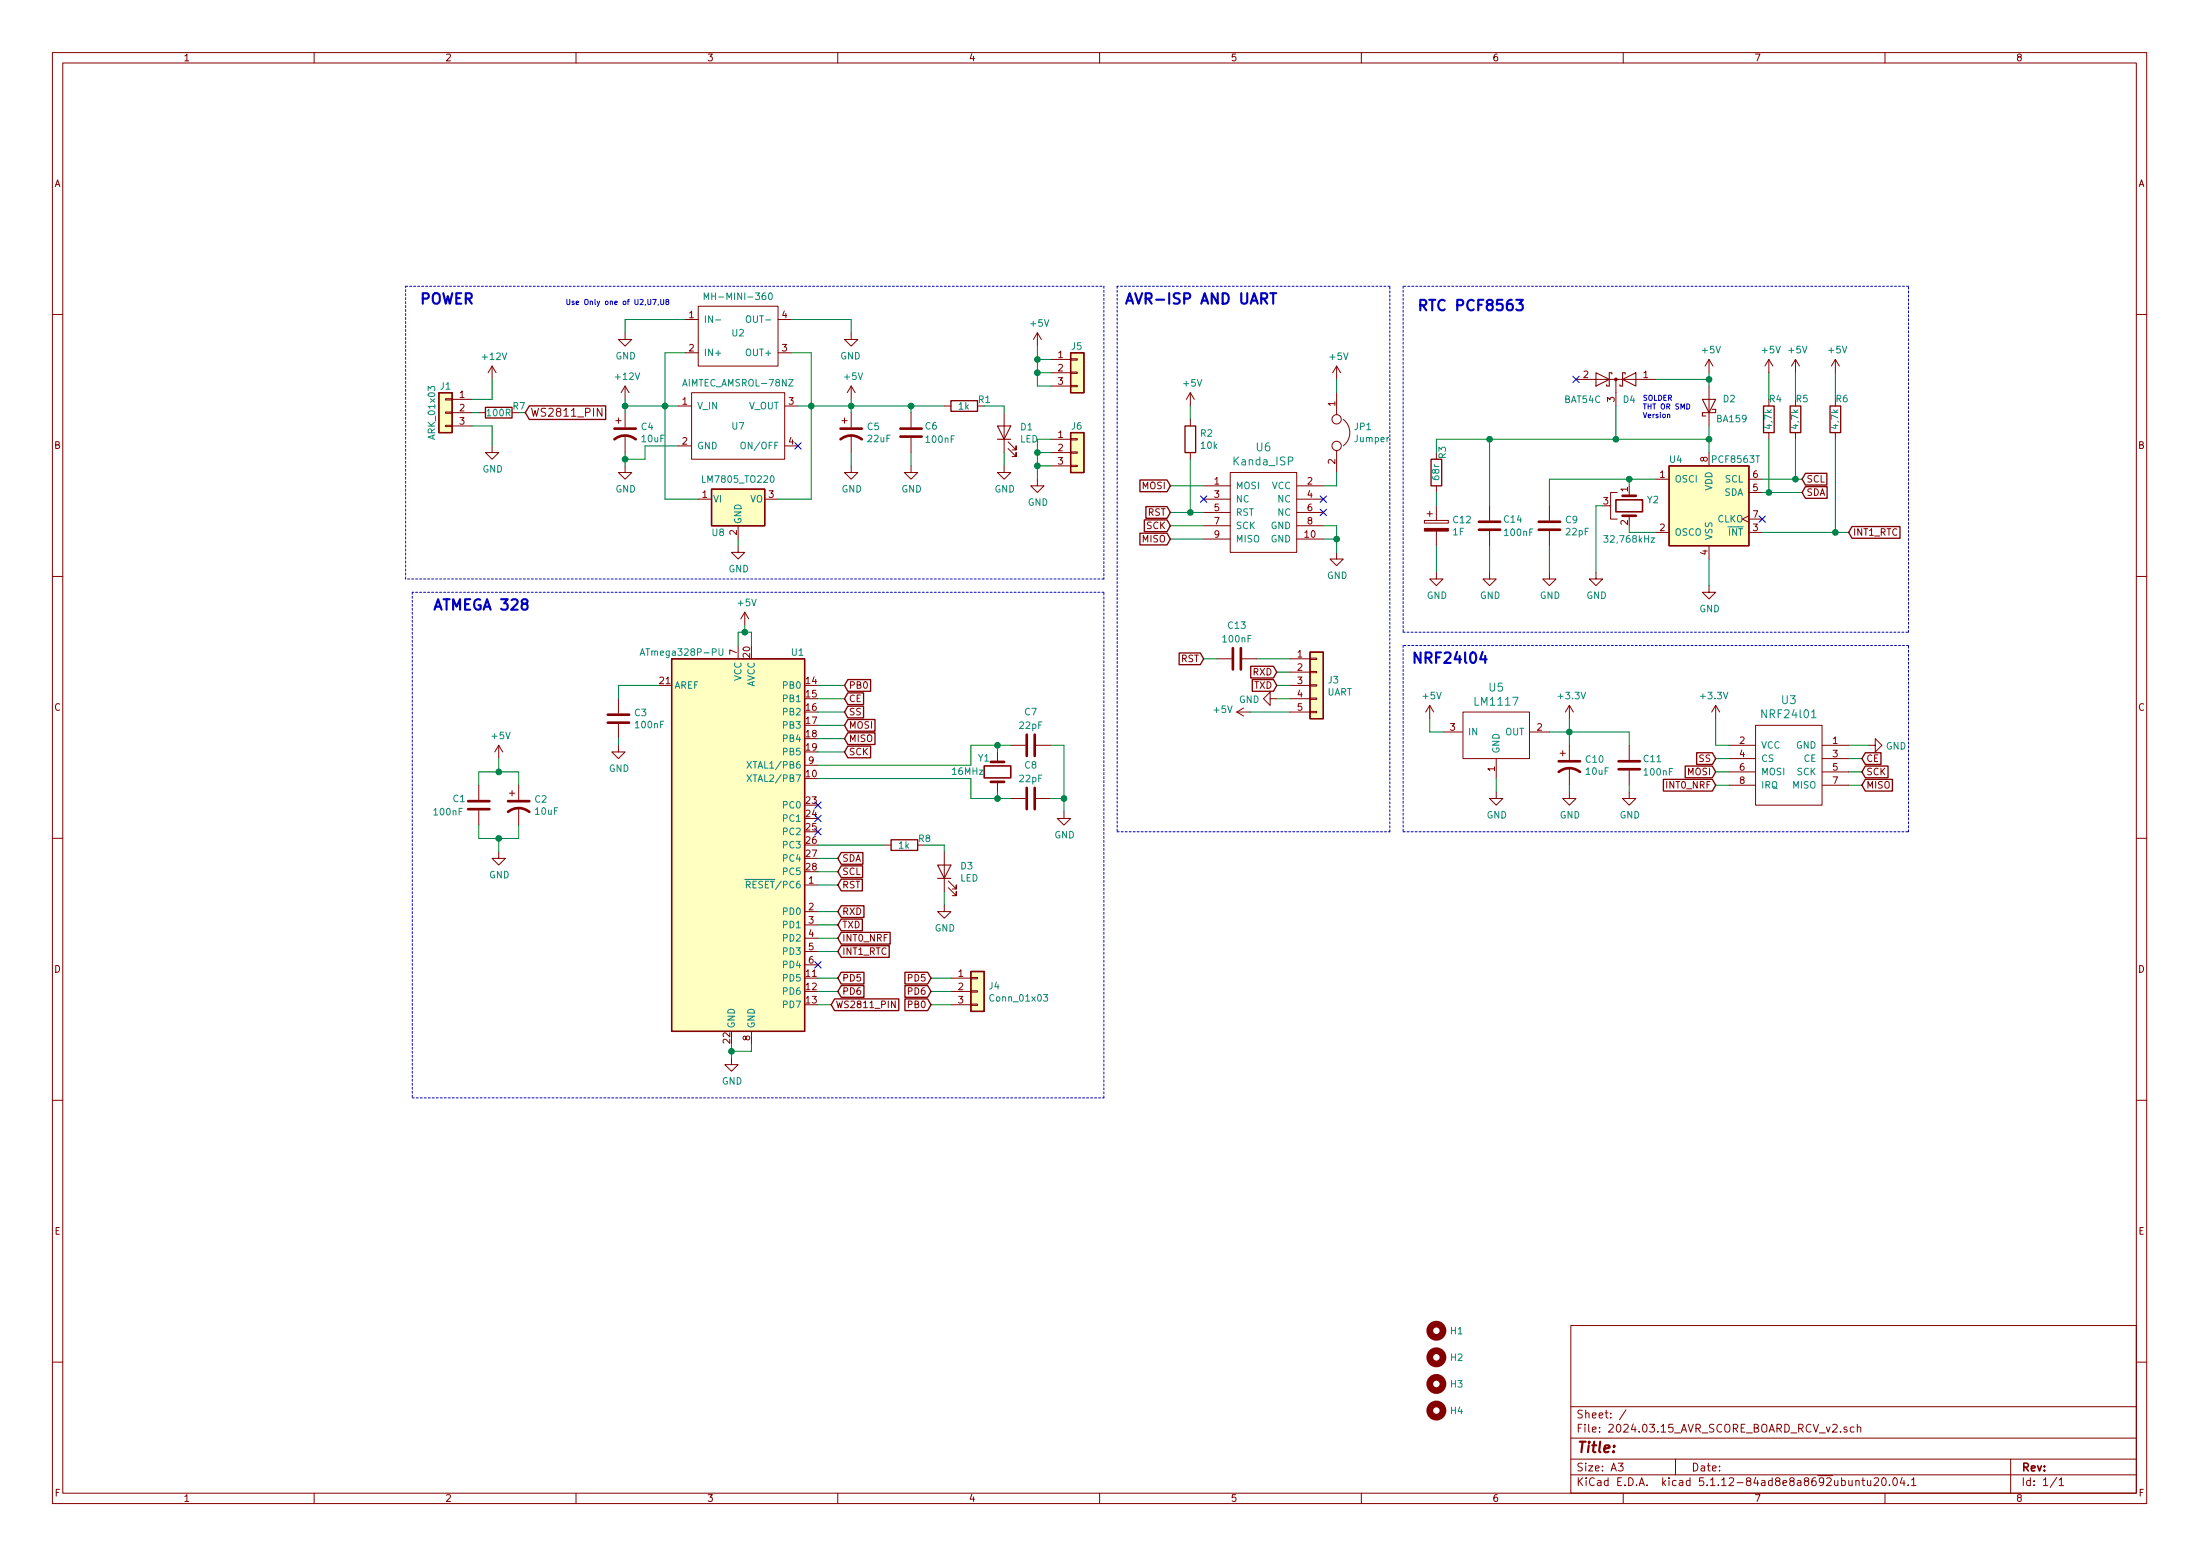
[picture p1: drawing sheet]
EESchema Schematic File Version 4
EELAYER 30 0
EELAYER END
$Descr A3 16535 11693
encoding utf-8
Sheet 1 1
Title ""
Date ""
Rev ""
Comp ""
Comment1 ""
Comment2 ""
Comment3 ""
Comment4 ""
$EndDescr
Text GLabel 6350 5650 2    50   Input ~ 0
SCK
Text GLabel 6350 5550 2    50   Input ~ 0
MISO
Text GLabel 6350 5450 2    50   Input ~ 0
MOSI
Text GLabel 6350 5350 2    50   Input ~ 0
SS
Text GLabel 8800 3950 0    50   Input ~ 0
SCK
Text GLabel 8800 4050 0    50   Input ~ 0
MISO
Text GLabel 8800 3650 0    50   Input ~ 0
MOSI
Text GLabel 8800 3850 0    50   Input ~ 0
RST
Text GLabel 6300 6650 2    50   Input ~ 0
RST
Text GLabel 14000 5800 2    50   Input ~ 0
SCK
Text GLabel 14000 5900 2    50   Input ~ 0
MISO
Text GLabel 12900 5800 0    50   Input ~ 0
MOSI
Text GLabel 12900 5700 0    50   Input ~ 0
SS
Text GLabel 6350 5250 2    50   Input ~ 0
CE
Text GLabel 14000 5700 2    50   Input ~ 0
CE
Text GLabel 6300 6850 2    50   Input ~ 0
RXD
Text GLabel 6300 6950 2    50   Input ~ 0
TXD
Text GLabel 6250 7550 2    50   Input ~ 0
WS2811_PIN
Text Notes 8450 2300 0    79   ~ 16
AVR-ISP AND UART
Text Notes 3150 2300 0    79   ~ 16
POWER
NoConn ~ 13250 3900
Text Notes 10650 2350 0    79   ~ 16
RTC PCF8563
Wire Wire Line
	6350 5350 6150 5350
Wire Wire Line
	6150 5450 6350 5450
Wire Wire Line
	6350 5550 6150 5550
Wire Wire Line
	6150 5650 6350 5650
Wire Wire Line
	8800 3650 9050 3650
Wire Wire Line
	8800 3950 9050 3950
Wire Wire Line
	9050 4050 8800 4050
Wire Wire Line
	8800 3850 8950 3850
Wire Wire Line
	8950 3850 9050 3850
Wire Wire Line
	8950 3050 8950 3150
Wire Wire Line
	12900 5800 13000 5800
Wire Wire Line
	13000 5700 12900 5700
Wire Wire Line
	13900 5900 14000 5900
Wire Wire Line
	14000 5800 13900 5800
Wire Wire Line
	14050 5600 13900 5600
Wire Wire Line
	6350 5250 6150 5250
Wire Wire Line
	14000 5700 13900 5700
Wire Wire Line
	6300 6850 6150 6850
Wire Wire Line
	6150 6950 6300 6950
Wire Wire Line
	6250 7550 6150 7550
Wire Wire Line
	6150 6450 6300 6450
Wire Wire Line
	6300 6550 6150 6550
Wire Wire Line
	6300 6650 6150 6650
Wire Wire Line
	8950 3450 8950 3850
Connection ~ 8950 3850
Wire Notes Line
	8400 2150 8400 6250
Wire Notes Line
	8400 6250 10450 6250
Wire Notes Line
	10450 6250 10450 2150
Wire Notes Line
	10450 2150 8400 2150
Wire Notes Line
	8300 2150 8300 4350
Wire Wire Line
	12850 3200 12850 3300
Wire Wire Line
	12850 3300 12850 3400
Wire Wire Line
	11650 4300 11650 4100
Wire Wire Line
	11650 3600 11650 3800
Wire Wire Line
	13550 3600 13500 3600
Wire Wire Line
	13500 3600 13250 3600
Wire Wire Line
	13250 3700 13300 3700
Wire Wire Line
	13800 4000 13250 4000
Wire Wire Line
	13500 3600 13500 3300
Wire Wire Line
	13300 3300 13300 3700
Connection ~ 13500 3600
Wire Wire Line
	13500 3000 13500 2800
Wire Wire Line
	13300 3000 13300 2800
Connection ~ 12850 3300
Wire Notes Line
	10550 2150 10550 4750
Wire Notes Line
	10550 4750 14350 4750
Wire Notes Line
	14350 4750 14350 2150
Wire Notes Line
	14350 2150 10550 2150
Wire Notes Line
	3100 4450 3100 8250
Wire Notes Line
	3100 8250 8300 8250
Wire Notes Line
	8300 8250 8300 4450
Wire Notes Line
	8300 4450 3100 4450
Wire Notes Line
	10550 4850 10550 6250
Wire Notes Line
	10550 6250 14350 6250
Wire Notes Line
	14350 6250 14350 4850
Wire Notes Line
	14350 4850 10550 4850
Text Notes 11200 5000 2    79   ~ 16
NRF24l04
Text Notes 3250 4600 0    79   ~ 16
ATMEGA 328
Wire Wire Line
	12250 4000 12250 3950
Wire Wire Line
	12250 4000 12450 4000
Wire Wire Line
	11650 3600 12250 3600
Wire Wire Line
	12250 3650 12250 3600
Connection ~ 12250 3600
Wire Wire Line
	12250 3600 12450 3600
$Comp
L Device:CP C12
U 1 1
P 10800 3950
F 0 "C12" H 10918 3996 50  0000 L CNN
F 1 "1F" H 10918 3905 50  0000 L CNN
F 2 "Moje:C(3,5mm)" H 10838 3800 50  0001 C CNN
F 3 "~" H 10800 3950 50  0001 C CNN
	1    10800 3950
	1    0    0    -1  
$EndComp
Wire Wire Line
	10800 4100 10800 4300
Text GLabel 6300 6550 2    50   Input ~ 0
SCL
Text GLabel 6300 6450 2    50   Input ~ 0
SDA
Wire Wire Line
	6300 7150 6150 7150
Text GLabel 13550 3600 2    50   Input ~ 0
SCL
Text GLabel 13550 3700 2    50   Input ~ 0
SDA
Wire Wire Line
	13900 4000 13800 4000
Connection ~ 13800 4000
Wire Wire Line
	13550 3700 13300 3700
Connection ~ 13300 3700
Wire Wire Line
	13800 3300 13800 4000
Wire Wire Line
	12900 5400 12900 5600
Wire Wire Line
	12900 5600 13000 5600
$Comp
L power:GND #PWR0101
U 1 1
P 14050 5600
F 0 "#PWR0101" H 14050 5350 50  0001 C CNN
F 1 "GND" V 14055 5472 50  0000 R CNN
F 2 "" H 14050 5600 50  0001 C CNN
F 3 "" H 14050 5600 50  0001 C CNN
	1    14050 5600
	0    -1   1    0   
$EndComp
$Comp
L MCU_Microchip_ATmega:ATmega328P-PU U1
U 1 1
P 5550 6350
F 0 "U1" H 6050 7800 50  0000 R CNN
F 1 "ATmega328P-PU" H 5450 7800 50  0000 R CNN
F 2 "Package_DIP:DIP-28_W7.62mm_LongPads" H 5550 6350 50  0001 C CIN
F 3 "http://ww1.microchip.com/downloads/en/DeviceDoc/ATmega328_P%20AVR%20MCU%20with%20picoPower%20Technology%20Data%20Sheet%2040001984A.pdf" H 5550 6350 50  0001 C CNN
	1    5550 6350
	1    0    0    -1  
$EndComp
$Comp
L power:GND #PWR0103
U 1 1
P 5500 7950
F 0 "#PWR0103" H 5500 7700 50  0001 C CNN
F 1 "GND" H 5505 7777 50  0000 C CNN
F 2 "" H 5500 7950 50  0001 C CNN
F 3 "" H 5500 7950 50  0001 C CNN
	1    5500 7950
	1    0    0    -1  
$EndComp
Wire Wire Line
	5500 7950 5500 7900
Wire Wire Line
	5500 7900 5650 7900
Wire Wire Line
	5650 7900 5650 7850
Connection ~ 5500 7900
Wire Wire Line
	5500 7900 5500 7850
$Comp
L Device:R R2
U 1 1
P 8950 3300
F 0 "R2" H 9020 3346 50  0000 L CNN
F 1 "10k" H 9020 3255 50  0000 L CNN
F 2 "Moje:R_MY_DIN0204_L3.6mm_D1.6mm_P7.62mm" V 8880 3300 50  0001 C CNN
F 3 "~" H 8950 3300 50  0001 C CNN
	1    8950 3300
	1    0    0    -1  
$EndComp
$Comp
L power:GND #PWR0106
U 1 1
P 10050 4150
F 0 "#PWR0106" H 10050 3900 50  0001 C CNN
F 1 "GND" H 10055 3977 50  0000 C CNN
F 2 "" H 10050 4150 50  0001 C CNN
F 3 "" H 10050 4150 50  0001 C CNN
	1    10050 4150
	1    0    0    -1  
$EndComp
Wire Wire Line
	10050 4050 10050 4150
$Comp
L Timer_RTC:PCF8563T U4
U 1 1
P 12850 3800
F 0 "U4" H 12600 4150 50  0000 C CNN
F 1 "PCF8563T" H 13050 4150 50  0000 C CNN
F 2 "Package_DIP:DIP-8_W7.62mm_LongPads" H 12850 3800 50  0001 C CNN
F 3 "https://assets.nexperia.com/documents/data-sheet/PCF8563.pdf" H 12850 3800 50  0001 C CNN
	1    12850 3800
	1    0    0    -1  
$EndComp
$Comp
L Device:C C9
U 1 1
P 11650 3950
F 0 "C9" H 11765 3996 50  0000 L CNN
F 1 "22pF" H 11765 3905 50  0000 L CNN
F 2 "Moje:C[5,5mm]" H 11688 3800 50  0001 C CNN
F 3 "~" H 11650 3950 50  0001 C CNN
	1    11650 3950
	1    0    0    -1  
$EndComp
$Comp
L power:GND #PWR0107
U 1 1
P 12850 4400
F 0 "#PWR0107" H 12850 4150 50  0001 C CNN
F 1 "GND" H 12855 4227 50  0000 C CNN
F 2 "" H 12850 4400 50  0001 C CNN
F 3 "" H 12850 4400 50  0001 C CNN
	1    12850 4400
	1    0    0    -1  
$EndComp
Wire Wire Line
	12850 4200 12850 4400
$Comp
L power:GND #PWR0108
U 1 1
P 11650 4300
F 0 "#PWR0108" H 11650 4050 50  0001 C CNN
F 1 "GND" H 11655 4127 50  0000 C CNN
F 2 "" H 11650 4300 50  0001 C CNN
F 3 "" H 11650 4300 50  0001 C CNN
	1    11650 4300
	1    0    0    -1  
$EndComp
$Comp
L power:GND #PWR0109
U 1 1
P 10800 4300
F 0 "#PWR0109" H 10800 4050 50  0001 C CNN
F 1 "GND" H 10805 4127 50  0000 C CNN
F 2 "" H 10800 4300 50  0001 C CNN
F 3 "" H 10800 4300 50  0001 C CNN
	1    10800 4300
	1    0    0    -1  
$EndComp
$Comp
L Device:R R3
U 1 1
P 10800 3550
F 0 "R3" V 10750 3400 50  0000 C CNN
F 1 "68r" V 10800 3550 50  0000 C CNN
F 2 "Moje:R_MY_DIN0204_L3.6mm_D1.6mm_P7.62mm" V 10730 3550 50  0001 C CNN
F 3 "~" H 10800 3550 50  0001 C CNN
	1    10800 3550
	-1   0    0    1   
$EndComp
$Comp
L Device:R R6
U 1 1
P 13800 3150
F 0 "R6" H 13750 3000 50  0000 C CNN
F 1 "4,7k" V 13800 3150 50  0000 C CNN
F 2 "Moje:R_MY_DIN0204_L3.6mm_D1.6mm_P7.62mm" V 13730 3150 50  0001 C CNN
F 3 "~" H 13800 3150 50  0001 C CNN
	1    13800 3150
	-1   0    0    1   
$EndComp
Wire Wire Line
	13800 2800 13800 3000
$Comp
L Device:R R5
U 1 1
P 13500 3150
F 0 "R5" H 13450 3000 50  0000 C CNN
F 1 "4,7k" V 13500 3150 50  0000 C CNN
F 2 "Moje:R_MY_DIN0204_L3.6mm_D1.6mm_P7.62mm" V 13430 3150 50  0001 C CNN
F 3 "~" H 13500 3150 50  0001 C CNN
	1    13500 3150
	-1   0    0    1   
$EndComp
$Comp
L Device:R R4
U 1 1
P 13300 3150
F 0 "R4" H 13250 3000 50  0000 C CNN
F 1 "4,7k" V 13300 3150 50  0000 C CNN
F 2 "Moje:R_MY_DIN0204_L3.6mm_D1.6mm_P7.62mm" V 13230 3150 50  0001 C CNN
F 3 "~" H 13300 3150 50  0001 C CNN
	1    13300 3150
	-1   0    0    1   
$EndComp
Wire Wire Line
	12850 2800 12850 2850
$Comp
L Device:D_Schottky D2
U 1 1
P 12850 3050
F 0 "D2" V 12900 2950 50  0000 R CNN
F 1 "BA159" V 12750 3000 50  0000 R CNN
F 2 "Diode_THT:D_A-405_P7.62mm_Horizontal" H 12850 3050 50  0001 C CNN
F 3 "~" H 12850 3050 50  0001 C CNN
	1    12850 3050
	0    -1   -1   0   
$EndComp
$Comp
L Device:Crystal Y1
U 1 1
P 7500 5800
F 0 "Y1" V 7600 5950 50  0000 R CNN
F 1 "16MHz" V 7500 6150 50  0000 R CNN
F 2 "Crystal:Crystal_HC49-U_Vertical" H 7500 5800 50  0001 C CNN
F 3 "~" H 7500 5800 50  0001 C CNN
	1    7500 5800
	0    -1   -1   0   
$EndComp
$Comp
L Device:C C7
U 1 1
P 7750 5600
F 0 "C7" V 7498 5600 50  0000 C CNN
F 1 "22pF" V 7600 5600 50  0000 C CNN
F 2 "Moje:C[5,5mm]" H 7788 5450 50  0001 C CNN
F 3 "~" H 7750 5600 50  0001 C CNN
	1    7750 5600
	0    1    1    0   
$EndComp
Wire Wire Line
	6150 5750 7300 5750
Wire Wire Line
	7300 5750 7300 5600
Wire Wire Line
	7300 5600 7500 5600
Wire Wire Line
	7500 5600 7500 5650
Wire Wire Line
	6150 5850 7300 5850
Wire Wire Line
	7300 5850 7300 6000
Wire Wire Line
	7300 6000 7500 6000
Wire Wire Line
	7500 6000 7500 5950
$Comp
L Device:C C8
U 1 1
P 7750 6000
F 0 "C8" V 7498 6000 50  0000 C CNN
F 1 "22pF" V 7600 6000 50  0000 C CNN
F 2 "Moje:C[5,5mm]" H 7788 5850 50  0001 C CNN
F 3 "~" H 7750 6000 50  0001 C CNN
	1    7750 6000
	0    1    1    0   
$EndComp
Wire Wire Line
	7600 6000 7500 6000
Connection ~ 7500 6000
Wire Wire Line
	7600 5600 7500 5600
Connection ~ 7500 5600
$Comp
L power:GND #PWR0114
U 1 1
P 8000 6100
F 0 "#PWR0114" H 8000 5850 50  0001 C CNN
F 1 "GND" H 8005 5927 50  0000 C CNN
F 2 "" H 8000 6100 50  0001 C CNN
F 3 "" H 8000 6100 50  0001 C CNN
	1    8000 6100
	1    0    0    -1  
$EndComp
Wire Wire Line
	8000 6100 8000 6000
Wire Wire Line
	8000 5600 7900 5600
Wire Wire Line
	7900 6000 8000 6000
Connection ~ 8000 6000
Wire Wire Line
	8000 6000 8000 5600
Text GLabel 12900 5900 0    50   Input ~ 0
INT0_NRF
Wire Wire Line
	12900 5900 13000 5900
Text GLabel 6300 7050 2    50   Input ~ 0
INT0_NRF
Wire Wire Line
	6300 7050 6150 7050
Text GLabel 6300 7150 2    50   Input ~ 0
INT1_RTC
Text GLabel 13900 4000 2    50   Input ~ 0
INT1_RTC
Wire Wire Line
	5600 4700 5600 4750
Wire Wire Line
	5600 4750 5550 4750
Wire Wire Line
	5550 4750 5550 4850
Wire Wire Line
	5600 4750 5650 4750
Wire Wire Line
	5650 4750 5650 4850
Connection ~ 5600 4750
$Comp
L Device:C C3
U 1 1
P 4650 5400
F 0 "C3" H 4765 5446 50  0000 L CNN
F 1 "100nF" H 4765 5355 50  0000 L CNN
F 2 "Moje:C[5,5mm]" H 4688 5250 50  0001 C CNN
F 3 "~" H 4650 5400 50  0001 C CNN
	1    4650 5400
	1    0    0    -1  
$EndComp
Wire Wire Line
	4650 5250 4650 5150
Wire Wire Line
	4650 5150 4950 5150
$Comp
L power:GND #PWR0116
U 1 1
P 4650 5600
F 0 "#PWR0116" H 4650 5350 50  0001 C CNN
F 1 "GND" H 4655 5427 50  0000 C CNN
F 2 "" H 4650 5600 50  0001 C CNN
F 3 "" H 4650 5600 50  0001 C CNN
	1    4650 5600
	1    0    0    -1  
$EndComp
Wire Wire Line
	4650 5600 4650 5550
$Comp
L Device:CP1 C2
U 1 1
P 3900 6050
F 0 "C2" H 4015 6096 50  0000 L CNN
F 1 "10uF" H 4015 6005 50  0000 L CNN
F 2 "Moje:C(2,5mm)" H 3900 6050 50  0001 C CNN
F 3 "~" H 3900 6050 50  0001 C CNN
	1    3900 6050
	1    0    0    -1  
$EndComp
$Comp
L Device:C C1
U 1 1
P 3600 6050
F 0 "C1" H 3400 6100 50  0000 L CNN
F 1 "100nF" H 3250 6000 50  0000 L CNN
F 2 "Moje:C[5,5mm]" H 3638 5900 50  0001 C CNN
F 3 "~" H 3600 6050 50  0001 C CNN
	1    3600 6050
	1    0    0    -1  
$EndComp
$Comp
L power:GND #PWR0117
U 1 1
P 3750 6400
F 0 "#PWR0117" H 3750 6150 50  0001 C CNN
F 1 "GND" H 3755 6227 50  0000 C CNN
F 2 "" H 3750 6400 50  0001 C CNN
F 3 "" H 3750 6400 50  0001 C CNN
	1    3750 6400
	1    0    0    -1  
$EndComp
Wire Wire Line
	3600 6200 3600 6300
Wire Wire Line
	3600 6300 3750 6300
Wire Wire Line
	3900 6300 3900 6200
Wire Wire Line
	3750 6400 3750 6300
Connection ~ 3750 6300
Wire Wire Line
	3750 6300 3900 6300
Wire Wire Line
	3750 5700 3750 5800
Wire Wire Line
	3750 5800 3600 5800
Wire Wire Line
	3600 5800 3600 5900
Wire Wire Line
	3750 5800 3900 5800
Wire Wire Line
	3900 5800 3900 5900
Connection ~ 3750 5800
$Comp
L Moje:AIMTEC_AMSROL-78NZ U7
U 1 1
P 5550 3200
F 0 "U7" H 5550 3200 50  0000 C CNN
F 1 "AIMTEC_AMSROL-78NZ" H 5550 3524 50  0000 C CNN
F 2 "Moje:AMSROL-78NZ" H 5800 3350 50  0001 C CNN
F 3 "" H 5800 3350 50  0001 C CNN
	1    5550 3200
	1    0    0    -1  
$EndComp
$Comp
L power:+12V #PWR0121
U 1 1
P 4700 3000
F 0 "#PWR0121" H 4700 2850 50  0001 C CNN
F 1 "+12V" H 4715 3173 50  0000 C CNN
F 2 "" H 4700 3000 50  0001 C CNN
F 3 "" H 4700 3000 50  0001 C CNN
	1    4700 3000
	1    0    0    -1  
$EndComp
$Comp
L Device:CP1 C4
U 1 1
P 4700 3250
F 0 "C4" H 4815 3296 50  0000 L CNN
F 1 "10uF" H 4815 3205 50  0000 L CNN
F 2 "Moje:C(2,5mm)" H 4700 3250 50  0001 C CNN
F 3 "~" H 4700 3250 50  0001 C CNN
	1    4700 3250
	1    0    0    -1  
$EndComp
Wire Wire Line
	4700 3000 4700 3050
Wire Wire Line
	4700 3050 5000 3050
Wire Wire Line
	5000 3050 5100 3050
Connection ~ 4700 3050
Wire Wire Line
	4700 3050 4700 3100
$Comp
L power:GND #PWR0122
U 1 1
P 4700 3500
F 0 "#PWR0122" H 4700 3250 50  0001 C CNN
F 1 "GND" H 4705 3327 50  0000 C CNN
F 2 "" H 4700 3500 50  0001 C CNN
F 3 "" H 4700 3500 50  0001 C CNN
	1    4700 3500
	1    0    0    -1  
$EndComp
Wire Wire Line
	4700 3500 4700 3450
Wire Wire Line
	4700 3450 4850 3450
Wire Wire Line
	4850 3350 5100 3350
Connection ~ 4700 3450
Wire Wire Line
	4700 3450 4700 3400
Wire Wire Line
	6400 3050 6100 3050
Wire Wire Line
	6100 3050 6000 3050
$Comp
L Device:CP1 C5
U 1 1
P 6400 3250
F 0 "C5" H 6515 3296 50  0000 L CNN
F 1 "22uF" H 6515 3205 50  0000 L CNN
F 2 "Moje:C(2,5mm)" H 6400 3250 50  0001 C CNN
F 3 "~" H 6400 3250 50  0001 C CNN
	1    6400 3250
	1    0    0    -1  
$EndComp
$Comp
L power:GND #PWR0123
U 1 1
P 6400 3500
F 0 "#PWR0123" H 6400 3250 50  0001 C CNN
F 1 "GND" H 6405 3327 50  0000 C CNN
F 2 "" H 6400 3500 50  0001 C CNN
F 3 "" H 6400 3500 50  0001 C CNN
	1    6400 3500
	1    0    0    -1  
$EndComp
Wire Wire Line
	6400 3500 6400 3400
Wire Wire Line
	6400 3100 6400 3050
Wire Wire Line
	6400 3000 6400 3050
Connection ~ 6400 3050
NoConn ~ 6000 3350
$Comp
L Device:C C6
U 1 1
P 6850 3250
F 0 "C6" H 6950 3300 50  0000 L CNN
F 1 "100nF" H 6950 3200 50  0000 L CNN
F 2 "Moje:C[5,5mm]" H 6888 3100 50  0001 C CNN
F 3 "~" H 6850 3250 50  0001 C CNN
	1    6850 3250
	1    0    0    -1  
$EndComp
Wire Wire Line
	6850 3100 6850 3050
Wire Wire Line
	6850 3050 6400 3050
$Comp
L power:GND #PWR0125
U 1 1
P 6850 3500
F 0 "#PWR0125" H 6850 3250 50  0001 C CNN
F 1 "GND" H 6855 3327 50  0000 C CNN
F 2 "" H 6850 3500 50  0001 C CNN
F 3 "" H 6850 3500 50  0001 C CNN
	1    6850 3500
	1    0    0    -1  
$EndComp
Wire Wire Line
	6850 3500 6850 3400
$Comp
L Device:LED D1
U 1 1
P 7550 3250
F 0 "D1" V 7589 3133 50  0000 R CNN
F 1 "LED" V 7498 3133 50  0000 R CNN
F 2 "LED_THT:LED_D3.0mm" H 7550 3250 50  0001 C CNN
F 3 "~" H 7550 3250 50  0001 C CNN
	1    7550 3250
	0    -1   -1   0   
$EndComp
$Comp
L power:GND #PWR0126
U 1 1
P 7550 3500
F 0 "#PWR0126" H 7550 3250 50  0001 C CNN
F 1 "GND" H 7555 3327 50  0000 C CNN
F 2 "" H 7550 3500 50  0001 C CNN
F 3 "" H 7550 3500 50  0001 C CNN
	1    7550 3500
	1    0    0    -1  
$EndComp
Wire Wire Line
	7550 3500 7550 3400
$Comp
L Device:R R1
U 1 1
P 7250 3050
F 0 "R1" V 7200 3150 50  0000 L CNN
F 1 "1k" V 7250 3000 50  0000 L CNN
F 2 "Moje:R_MY_DIN0204_L3.6mm_D1.6mm_P7.62mm" V 7180 3050 50  0001 C CNN
F 3 "~" H 7250 3050 50  0001 C CNN
	1    7250 3050
	0    1    1    0   
$EndComp
Wire Wire Line
	7100 3050 6850 3050
Connection ~ 6850 3050
Wire Wire Line
	7400 3050 7550 3050
Wire Wire Line
	7550 3050 7550 3100
$Comp
L Connector_Generic:Conn_01x05 J3
U 1 1
P 9900 5150
F 0 "J3" H 9980 5192 50  0000 L CNN
F 1 "UART" H 9980 5101 50  0000 L CNN
F 2 "Moje:conn_5" H 9900 5150 50  0001 C CNN
F 3 "~" H 9900 5150 50  0001 C CNN
	1    9900 5150
	1    0    0    -1  
$EndComp
Text GLabel 9600 5050 0    50   Input ~ 0
RXD
Text GLabel 9600 5150 0    50   Input ~ 0
TXD
Text GLabel 9050 4950 0    50   Input ~ 0
RST
Wire Wire Line
	9600 5150 9700 5150
Wire Wire Line
	9700 5050 9600 5050
Wire Wire Line
	9700 4950 9450 4950
$Comp
L power:GND #PWR0127
U 1 1
P 9600 5250
F 0 "#PWR0127" H 9600 5000 50  0001 C CNN
F 1 "GND" V 9605 5122 50  0000 R CNN
F 2 "" H 9600 5250 50  0001 C CNN
F 3 "" H 9600 5250 50  0001 C CNN
	1    9600 5250
	0    1    1    0   
$EndComp
Wire Wire Line
	9600 5250 9700 5250
Wire Wire Line
	9400 5350 9700 5350
$Comp
L Device:Crystal_GND3 Y2
U 1 1
P 12250 3800
F 0 "Y2" V 12204 3931 50  0000 L CNN
F 1 "32,768kHz" V 12500 3600 50  0000 L CNN
F 2 "Crystal:Crystal_DS10_D1.0mm_L4.3mm_Horizontal_1EP_style2" H 12250 3800 50  0001 C CNN
F 3 "~" H 12250 3800 50  0001 C CNN
	1    12250 3800
	0    1    1    0   
$EndComp
$Comp
L power:GND #PWR0129
U 1 1
P 12000 4300
F 0 "#PWR0129" H 12000 4050 50  0001 C CNN
F 1 "GND" H 12005 4127 50  0000 C CNN
F 2 "" H 12000 4300 50  0001 C CNN
F 3 "" H 12000 4300 50  0001 C CNN
	1    12000 4300
	1    0    0    -1  
$EndComp
Wire Wire Line
	12000 4300 12000 3800
Wire Wire Line
	12000 3800 12050 3800
$Comp
L Connector_Generic:Conn_01x03 J4
U 1 1
P 7350 7450
F 0 "J4" H 7430 7492 50  0000 L CNN
F 1 "Conn_01x03" H 7430 7401 50  0000 L CNN
F 2 "Moje:conn_3" H 7350 7450 50  0001 C CNN
F 3 "~" H 7350 7450 50  0001 C CNN
	1    7350 7450
	1    0    0    -1  
$EndComp
Text GLabel 6300 7350 2    50   Input ~ 0
PD5
Text GLabel 6300 7450 2    50   Input ~ 0
PD6
Wire Wire Line
	6150 7450 6300 7450
Wire Wire Line
	6300 7350 6150 7350
Text GLabel 7000 7350 0    50   Input ~ 0
PD5
Text GLabel 7000 7450 0    50   Input ~ 0
PD6
Wire Wire Line
	7150 7450 7000 7450
Wire Wire Line
	7000 7350 7150 7350
Text GLabel 6350 5150 2    50   Input ~ 0
PB0
Wire Wire Line
	6350 5150 6150 5150
Text GLabel 7000 7550 0    50   Input ~ 0
PB0
Wire Wire Line
	7000 7550 7150 7550
NoConn ~ 6150 7250
$Comp
L Connector_Generic:Conn_01x03 J5
U 1 1
P 8100 2800
F 0 "J5" H 8050 3000 50  0000 L CNN
F 1 "Conn_01x03" H 8180 2751 50  0001 L CNN
F 2 "Moje:conn_3" H 8100 2800 50  0001 C CNN
F 3 "~" H 8100 2800 50  0001 C CNN
	1    8100 2800
	1    0    0    -1  
$EndComp
Wire Wire Line
	7800 2600 7800 2700
Wire Wire Line
	7800 2900 7900 2900
Wire Wire Line
	7900 2800 7800 2800
Connection ~ 7800 2800
Wire Wire Line
	7800 2800 7800 2900
Wire Wire Line
	7900 2700 7800 2700
Connection ~ 7800 2700
Wire Wire Line
	7800 2700 7800 2800
$Comp
L Connector_Generic:Conn_01x03 J6
U 1 1
P 8100 3400
F 0 "J6" H 8050 3600 50  0000 L CNN
F 1 "Conn_01x03" H 8180 3351 50  0001 L CNN
F 2 "Moje:conn_3" H 8100 3400 50  0001 C CNN
F 3 "~" H 8100 3400 50  0001 C CNN
	1    8100 3400
	1    0    0    -1  
$EndComp
Wire Wire Line
	7800 3500 7900 3500
Wire Wire Line
	7900 3400 7800 3400
Connection ~ 7800 3400
Wire Wire Line
	7800 3400 7800 3500
Wire Wire Line
	7900 3300 7800 3300
Wire Wire Line
	7800 3300 7800 3400
$Comp
L power:GND #PWR0131
U 1 1
P 7800 3600
F 0 "#PWR0131" H 7800 3350 50  0001 C CNN
F 1 "GND" H 7805 3427 50  0000 C CNN
F 2 "" H 7800 3600 50  0001 C CNN
F 3 "" H 7800 3600 50  0001 C CNN
	1    7800 3600
	1    0    0    -1  
$EndComp
Wire Wire Line
	7800 3600 7800 3500
Connection ~ 7800 3500
$Comp
L Device:Jumper JP1
U 1 1
P 10050 3250
F 0 "JP1" V 10004 3377 50  0000 L CNN
F 1 "Jumper" V 10095 3377 50  0000 L CNN
F 2 "Jumper:SolderJumper-2_P1.3mm_Open_Pad1.0x1.5mm" H 10050 3250 50  0001 C CNN
F 3 "~" H 10050 3250 50  0001 C CNN
	1    10050 3250
	0    1    1    0   
$EndComp
Wire Wire Line
	10050 2850 10050 2950
Wire Wire Line
	10050 3550 10050 3650
$Comp
L Moje:Kanda_ISP U6
U 1 1
P 9500 3850
F 0 "U6" H 9500 3363 60  0000 C CNN
F 1 "Kanda_ISP" H 9500 3469 60  0000 C CNN
F 2 "" H 9550 4000 60  0000 C CNN
F 3 "" H 9550 4000 60  0000 C CNN
	1    9500 3850
	-1   0    0    1   
$EndComp
NoConn ~ 9050 3750
NoConn ~ 9950 3750
NoConn ~ 9950 3850
Wire Wire Line
	9950 3650 10050 3650
Wire Wire Line
	10050 4050 9950 4050
Wire Wire Line
	10050 4050 10050 3950
Wire Wire Line
	10050 3950 9950 3950
Connection ~ 10050 4050
NoConn ~ 6150 6050
NoConn ~ 6150 6150
NoConn ~ 6150 6250
$Comp
L power:+5V #PWR0104
U 1 1
P 6400 3000
F 0 "#PWR0104" H 6400 2850 50  0001 C CNN
F 1 "+5V" H 6415 3173 50  0000 C CNN
F 2 "" H 6400 3000 50  0001 C CNN
F 3 "" H 6400 3000 50  0001 C CNN
	1    6400 3000
	1    0    0    -1  
$EndComp
$Comp
L power:+5V #PWR0105
U 1 1
P 7800 2600
F 0 "#PWR0105" H 7800 2450 50  0001 C CNN
F 1 "+5V" H 7815 2773 50  0000 C CNN
F 2 "" H 7800 2600 50  0001 C CNN
F 3 "" H 7800 2600 50  0001 C CNN
	1    7800 2600
	1    0    0    -1  
$EndComp
$Comp
L power:+5V #PWR0110
U 1 1
P 8950 3050
F 0 "#PWR0110" H 8950 2900 50  0001 C CNN
F 1 "+5V" H 8965 3223 50  0000 C CNN
F 2 "" H 8950 3050 50  0001 C CNN
F 3 "" H 8950 3050 50  0001 C CNN
	1    8950 3050
	1    0    0    -1  
$EndComp
$Comp
L power:+5V #PWR0111
U 1 1
P 10050 2850
F 0 "#PWR0111" H 10050 2700 50  0001 C CNN
F 1 "+5V" H 10065 3023 50  0000 C CNN
F 2 "" H 10050 2850 50  0001 C CNN
F 3 "" H 10050 2850 50  0001 C CNN
	1    10050 2850
	1    0    0    -1  
$EndComp
$Comp
L power:+5V #PWR0112
U 1 1
P 12850 2800
F 0 "#PWR0112" H 12850 2650 50  0001 C CNN
F 1 "+5V" H 12865 2973 50  0000 C CNN
F 2 "" H 12850 2800 50  0001 C CNN
F 3 "" H 12850 2800 50  0001 C CNN
	1    12850 2800
	1    0    0    -1  
$EndComp
$Comp
L power:+5V #PWR0113
U 1 1
P 13300 2800
F 0 "#PWR0113" H 13300 2650 50  0001 C CNN
F 1 "+5V" H 13315 2973 50  0000 C CNN
F 2 "" H 13300 2800 50  0001 C CNN
F 3 "" H 13300 2800 50  0001 C CNN
	1    13300 2800
	1    0    0    -1  
$EndComp
$Comp
L power:+5V #PWR0115
U 1 1
P 13500 2800
F 0 "#PWR0115" H 13500 2650 50  0001 C CNN
F 1 "+5V" H 13515 2973 50  0000 C CNN
F 2 "" H 13500 2800 50  0001 C CNN
F 3 "" H 13500 2800 50  0001 C CNN
	1    13500 2800
	1    0    0    -1  
$EndComp
$Comp
L power:+5V #PWR0118
U 1 1
P 13800 2800
F 0 "#PWR0118" H 13800 2650 50  0001 C CNN
F 1 "+5V" H 13815 2973 50  0000 C CNN
F 2 "" H 13800 2800 50  0001 C CNN
F 3 "" H 13800 2800 50  0001 C CNN
	1    13800 2800
	1    0    0    -1  
$EndComp
$Comp
L power:+5V #PWR0124
U 1 1
P 9400 5350
F 0 "#PWR0124" H 9400 5200 50  0001 C CNN
F 1 "+5V" V 9415 5478 50  0000 L CNN
F 2 "" H 9400 5350 50  0001 C CNN
F 3 "" H 9400 5350 50  0001 C CNN
	1    9400 5350
	0    -1   -1   0   
$EndComp
$Comp
L power:+5V #PWR0128
U 1 1
P 3750 5700
F 0 "#PWR0128" H 3750 5550 50  0001 C CNN
F 1 "+5V" H 3765 5873 50  0000 C CNN
F 2 "" H 3750 5700 50  0001 C CNN
F 3 "" H 3750 5700 50  0001 C CNN
	1    3750 5700
	1    0    0    -1  
$EndComp
$Comp
L power:+5V #PWR0130
U 1 1
P 5600 4700
F 0 "#PWR0130" H 5600 4550 50  0001 C CNN
F 1 "+5V" H 5615 4873 50  0000 C CNN
F 2 "" H 5600 4700 50  0001 C CNN
F 3 "" H 5600 4700 50  0001 C CNN
	1    5600 4700
	1    0    0    -1  
$EndComp
$Comp
L Moje:LM1117 U5
U 1 1
P 11250 5500
F 0 "U5" H 11250 5837 60  0000 C CNN
F 1 "LM1117" H 11250 5731 60  0000 C CNN
F 2 "Moje:TO263_MY" H 11250 4800 60  0001 C CNN
F 3 "" H 11250 4800 60  0001 C CNN
	1    11250 5500
	1    0    0    -1  
$EndComp
$Comp
L power:+5V #PWR0132
U 1 1
P 10750 5400
F 0 "#PWR0132" H 10750 5250 50  0001 C CNN
F 1 "+5V" H 10765 5573 50  0000 C CNN
F 2 "" H 10750 5400 50  0001 C CNN
F 3 "" H 10750 5400 50  0001 C CNN
	1    10750 5400
	1    0    0    -1  
$EndComp
$Comp
L Device:CP1 C10
U 1 1
P 11800 5750
F 0 "C10" H 11915 5796 50  0000 L CNN
F 1 "10uF" H 11915 5705 50  0000 L CNN
F 2 "Moje:C(2,5mm)" H 11800 5750 50  0001 C CNN
F 3 "~" H 11800 5750 50  0001 C CNN
	1    11800 5750
	1    0    0    -1  
$EndComp
Wire Wire Line
	10750 5400 10750 5500
Wire Wire Line
	10750 5500 10850 5500
$Comp
L power:GND #PWR0133
U 1 1
P 11250 5950
F 0 "#PWR0133" H 11250 5700 50  0001 C CNN
F 1 "GND" H 11255 5777 50  0000 C CNN
F 2 "" H 11250 5950 50  0001 C CNN
F 3 "" H 11250 5950 50  0001 C CNN
	1    11250 5950
	1    0    0    -1  
$EndComp
Wire Wire Line
	11250 5950 11250 5850
$Comp
L power:GND #PWR0134
U 1 1
P 11800 5950
F 0 "#PWR0134" H 11800 5700 50  0001 C CNN
F 1 "GND" H 11805 5777 50  0000 C CNN
F 2 "" H 11800 5950 50  0001 C CNN
F 3 "" H 11800 5950 50  0001 C CNN
	1    11800 5950
	1    0    0    -1  
$EndComp
Wire Wire Line
	11800 5950 11800 5900
Wire Wire Line
	11800 5600 11800 5500
Wire Wire Line
	11800 5500 11650 5500
$Comp
L power:+3.3V #PWR0135
U 1 1
P 11800 5400
F 0 "#PWR0135" H 11800 5250 50  0001 C CNN
F 1 "+3.3V" H 11815 5573 50  0000 C CNN
F 2 "" H 11800 5400 50  0001 C CNN
F 3 "" H 11800 5400 50  0001 C CNN
	1    11800 5400
	1    0    0    -1  
$EndComp
Wire Wire Line
	11800 5400 11800 5500
Connection ~ 11800 5500
$Comp
L Device:C C11
U 1 1
P 12250 5750
F 0 "C11" H 12350 5800 50  0000 L CNN
F 1 "100nF" H 12350 5700 50  0000 L CNN
F 2 "Moje:C[5,5mm]" H 12288 5600 50  0001 C CNN
F 3 "~" H 12250 5750 50  0001 C CNN
	1    12250 5750
	1    0    0    -1  
$EndComp
$Comp
L power:GND #PWR0136
U 1 1
P 12250 5950
F 0 "#PWR0136" H 12250 5700 50  0001 C CNN
F 1 "GND" H 12255 5777 50  0000 C CNN
F 2 "" H 12250 5950 50  0001 C CNN
F 3 "" H 12250 5950 50  0001 C CNN
	1    12250 5950
	1    0    0    -1  
$EndComp
Wire Wire Line
	12250 5950 12250 5900
Wire Wire Line
	12250 5600 12250 5500
Wire Wire Line
	12250 5500 11800 5500
$Comp
L Device:LED D3
U 1 1
P 7100 6550
F 0 "D3" V 7139 6433 50  0000 R CNN
F 1 "LED" V 7048 6433 50  0000 R CNN
F 2 "LED_THT:LED_D3.0mm" H 7100 6550 50  0001 C CNN
F 3 "~" H 7100 6550 50  0001 C CNN
	1    7100 6550
	0    -1   -1   0   
$EndComp
$Comp
L power:GND #PWR0137
U 1 1
P 7100 6800
F 0 "#PWR0137" H 7100 6550 50  0001 C CNN
F 1 "GND" H 7105 6627 50  0000 C CNN
F 2 "" H 7100 6800 50  0001 C CNN
F 3 "" H 7100 6800 50  0001 C CNN
	1    7100 6800
	1    0    0    -1  
$EndComp
Wire Wire Line
	7100 6800 7100 6700
$Comp
L Device:R R8
U 1 1
P 6800 6350
F 0 "R8" V 6750 6450 50  0000 L CNN
F 1 "1k" V 6800 6300 50  0000 L CNN
F 2 "Moje:R_MY_DIN0204_L3.6mm_D1.6mm_P7.62mm" V 6730 6350 50  0001 C CNN
F 3 "~" H 6800 6350 50  0001 C CNN
	1    6800 6350
	0    1    1    0   
$EndComp
Wire Wire Line
	6950 6350 7100 6350
Wire Wire Line
	7100 6350 7100 6400
Wire Wire Line
	6150 6350 6650 6350
Wire Notes Line
	8300 4350 3050 4350
Wire Notes Line
	3050 4350 3050 2150
Wire Notes Line
	3050 2150 8300 2150
Wire Wire Line
	3900 3100 3950 3100
$Comp
L Device:R R7
U 1 1
P 3750 3100
F 0 "R7" V 3700 3200 50  0000 L CNN
F 1 "100R" V 3750 3000 50  0000 L CNN
F 2 "Moje:R_MY_DIN0204_L3.6mm_D1.6mm_P7.62mm" V 3680 3100 50  0001 C CNN
F 3 "~" H 3750 3100 50  0001 C CNN
	1    3750 3100
	0    1    1    0   
$EndComp
$Comp
L power:GND #PWR0120
U 1 1
P 3700 3350
F 0 "#PWR0120" H 3700 3100 50  0001 C CNN
F 1 "GND" H 3705 3177 50  0000 C CNN
F 2 "" H 3700 3350 50  0001 C CNN
F 3 "" H 3700 3350 50  0001 C CNN
	1    3700 3350
	1    0    0    -1  
$EndComp
Wire Wire Line
	3700 3000 3550 3000
Wire Wire Line
	3700 2850 3700 3000
$Comp
L power:+12V #PWR0119
U 1 1
P 3700 2850
F 0 "#PWR0119" H 3700 2700 50  0001 C CNN
F 1 "+12V" H 3715 3023 50  0000 C CNN
F 2 "" H 3700 2850 50  0001 C CNN
F 3 "" H 3700 2850 50  0001 C CNN
	1    3700 2850
	1    0    0    -1  
$EndComp
$Comp
L Connector_Generic:Conn_01x03 J1
U 1 1
P 3350 3100
F 0 "J1" H 3350 3300 50  0000 C CNN
F 1 "ARK_01x03" V 3450 3100 50  0000 C CNN
F 2 "Moje:ARK_3PIN" H 3350 3100 50  0001 C CNN
F 3 "~" H 3350 3100 50  0001 C CNN
	1    3350 3100
	-1   0    0    -1  
$EndComp
Wire Wire Line
	3700 3200 3550 3200
Wire Wire Line
	3700 3350 3700 3200
Wire Wire Line
	3600 3100 3550 3100
Text GLabel 3950 3100 2    60   Input ~ 0
WS2811_PIN
$Comp
L Device:C C13
U 1 1
P 9300 4950
F 0 "C13" V 9048 4950 50  0000 C CNN
F 1 "100nF" V 9150 4950 50  0000 C CNN
F 2 "Capacitor_SMD:C_0805_2012Metric_Pad1.15x1.40mm_HandSolder" H 9338 4800 50  0001 C CNN
F 3 "~" H 9300 4950 50  0001 C CNN
	1    9300 4950
	0    1    1    0   
$EndComp
Wire Wire Line
	9050 4950 9150 4950
$Comp
L Device:C C14
U 1 1
P 11200 3950
F 0 "C14" H 11300 4000 50  0000 L CNN
F 1 "100nF" H 11300 3900 50  0000 L CNN
F 2 "Moje:C[5,5mm]" H 11238 3800 50  0001 C CNN
F 3 "~" H 11200 3950 50  0001 C CNN
	1    11200 3950
	1    0    0    -1  
$EndComp
Wire Wire Line
	11200 4100 11200 4300
$Comp
L power:GND #PWR0138
U 1 1
P 11200 4300
F 0 "#PWR0138" H 11200 4050 50  0001 C CNN
F 1 "GND" H 11205 4127 50  0000 C CNN
F 2 "" H 11200 4300 50  0001 C CNN
F 3 "" H 11200 4300 50  0001 C CNN
	1    11200 4300
	1    0    0    -1  
$EndComp
Wire Wire Line
	10800 3400 10800 3300
Wire Wire Line
	10800 3700 10800 3800
Wire Wire Line
	10800 3300 11200 3300
Wire Wire Line
	11200 3800 11200 3300
Connection ~ 11200 3300
Wire Wire Line
	11200 3300 12150 3300
$Comp
L power:+3.3V #PWR0102
U 1 1
P 12900 5400
F 0 "#PWR0102" H 12900 5250 50  0001 C CNN
F 1 "+3.3V" H 12915 5573 50  0000 C CNN
F 2 "" H 12900 5400 50  0001 C CNN
F 3 "" H 12900 5400 50  0001 C CNN
	1    12900 5400
	-1   0    0    -1  
$EndComp
$Comp
L Moje:NRF24l01 U3
U 1 1
P 13450 5750
F 0 "U3" H 13450 5263 60  0000 C CNN
F 1 "NRF24l01" H 13450 5369 60  0000 C CNN
F 2 "Moje:NRF24l01" H 13450 6100 60  0001 C CNN
F 3 "" H 13450 6100 60  0001 C CNN
	1    13450 5750
	1    0    0    1   
$EndComp
$Comp
L Moje:MH-MINI-360 U2
U 1 1
P 5550 2550
F 0 "U2" H 5550 2600 50  0000 C CNN
F 1 "MH-MINI-360" H 5550 2874 50  0000 C CNN
F 2 "Moje:MH-MINI_DC_DC" H 6200 2400 50  0001 C CNN
F 3 "" H 6200 2400 50  0001 C CNN
	1    5550 2550
	1    0    0    -1  
$EndComp
Wire Wire Line
	5000 3050 5000 2650
Wire Wire Line
	5000 2650 5150 2650
Connection ~ 5000 3050
Wire Wire Line
	5950 2650 6100 2650
Wire Wire Line
	6100 2650 6100 3050
Connection ~ 6100 3050
$Comp
L power:GND #PWR0139
U 1 1
P 4700 2500
F 0 "#PWR0139" H 4700 2250 50  0001 C CNN
F 1 "GND" H 4705 2327 50  0000 C CNN
F 2 "" H 4700 2500 50  0001 C CNN
F 3 "" H 4700 2500 50  0001 C CNN
	1    4700 2500
	1    0    0    -1  
$EndComp
Wire Wire Line
	4700 2500 4700 2400
Wire Wire Line
	4700 2400 5150 2400
$Comp
L power:GND #PWR0140
U 1 1
P 6400 2500
F 0 "#PWR0140" H 6400 2250 50  0001 C CNN
F 1 "GND" H 6405 2327 50  0000 C CNN
F 2 "" H 6400 2500 50  0001 C CNN
F 3 "" H 6400 2500 50  0001 C CNN
	1    6400 2500
	-1   0    0    -1  
$EndComp
Wire Wire Line
	6400 2500 6400 2400
Wire Wire Line
	6400 2400 5950 2400
$Comp
L Mechanical:MountingHole H1
U 1 1
P 10800 10000
F 0 "H1" H 10900 10000 50  0000 L CNN
F 1 "MountingHole" H 10900 9955 50  0001 L CNN
F 2 "MountingHole:MountingHole_3.2mm_M3" H 10800 10000 50  0001 C CNN
F 3 "~" H 10800 10000 50  0001 C CNN
	1    10800 10000
	1    0    0    -1  
$EndComp
$Comp
L Mechanical:MountingHole H2
U 1 1
P 10800 10200
F 0 "H2" H 10900 10200 50  0000 L CNN
F 1 "MountingHole" H 10900 10155 50  0001 L CNN
F 2 "MountingHole:MountingHole_3.2mm_M3" H 10800 10200 50  0001 C CNN
F 3 "~" H 10800 10200 50  0001 C CNN
	1    10800 10200
	1    0    0    -1  
$EndComp
$Comp
L Mechanical:MountingHole H3
U 1 1
P 10800 10400
F 0 "H3" H 10900 10400 50  0000 L CNN
F 1 "MountingHole" H 10900 10355 50  0001 L CNN
F 2 "MountingHole:MountingHole_3.2mm_M3" H 10800 10400 50  0001 C CNN
F 3 "~" H 10800 10400 50  0001 C CNN
	1    10800 10400
	1    0    0    -1  
$EndComp
$Comp
L Mechanical:MountingHole H4
U 1 1
P 10800 10600
F 0 "H4" H 10900 10600 50  0000 L CNN
F 1 "MountingHole" H 10900 10555 50  0001 L CNN
F 2 "MountingHole:MountingHole_3.2mm_M3" H 10800 10600 50  0001 C CNN
F 3 "~" H 10800 10600 50  0001 C CNN
	1    10800 10600
	1    0    0    -1  
$EndComp
$Comp
L Device:D_Schottky_x2_KCom_AAK D4
U 1 1
P 12150 2850
F 0 "D4" H 12050 2700 50  0000 C CNN
F 1 "BAT54C" H 12400 2700 50  0000 C CNN
F 2 "Package_TO_SOT_SMD:SOT-23" H 12150 2850 50  0001 C CNN
F 3 "~" H 12150 2850 50  0001 C CNN
	1    12150 2850
	-1   0    0    -1  
$EndComp
NoConn ~ 11850 2850
Wire Wire Line
	12150 3050 12150 3300
Connection ~ 12150 3300
Wire Wire Line
	12150 3300 12850 3300
Wire Wire Line
	12450 2850 12850 2850
Connection ~ 12850 2850
Wire Wire Line
	12850 2850 12850 2900
Text Notes 12350 3150 0    39   ~ 0
SOLDER\nTHT OR SMD\nVersion
$Comp
L Regulator_Linear:LM7805_TO220 U8
U 1 1
P 5550 3750
F 0 "U8" H 5400 3500 50  0000 C CNN
F 1 "LM7805_TO220" H 5550 3900 50  0000 C CNN
F 2 "Package_TO_SOT_THT:TO-220-3_Vertical" H 5550 3975 50  0001 C CIN
F 3 "http://www.fairchildsemi.com/ds/LM/LM7805.pdf" H 5550 3700 50  0001 C CNN
	1    5550 3750
	1    0    0    -1  
$EndComp
Wire Wire Line
	5850 3750 6100 3750
Wire Wire Line
	6100 3750 6100 3050
Wire Wire Line
	4850 3450 4850 3350
Wire Wire Line
	5000 3050 5000 3750
Wire Wire Line
	5000 3750 5250 3750
$Comp
L power:GND #PWR0141
U 1 1
P 5550 4100
F 0 "#PWR0141" H 5550 3850 50  0001 C CNN
F 1 "GND" H 5555 3927 50  0000 C CNN
F 2 "" H 5550 4100 50  0001 C CNN
F 3 "" H 5550 4100 50  0001 C CNN
	1    5550 4100
	1    0    0    -1  
$EndComp
Wire Wire Line
	5550 4100 5550 4050
Text Notes 4250 2300 0    39   ~ 0
Use Only one of U2,U7,U8
$EndSCHEMATC
